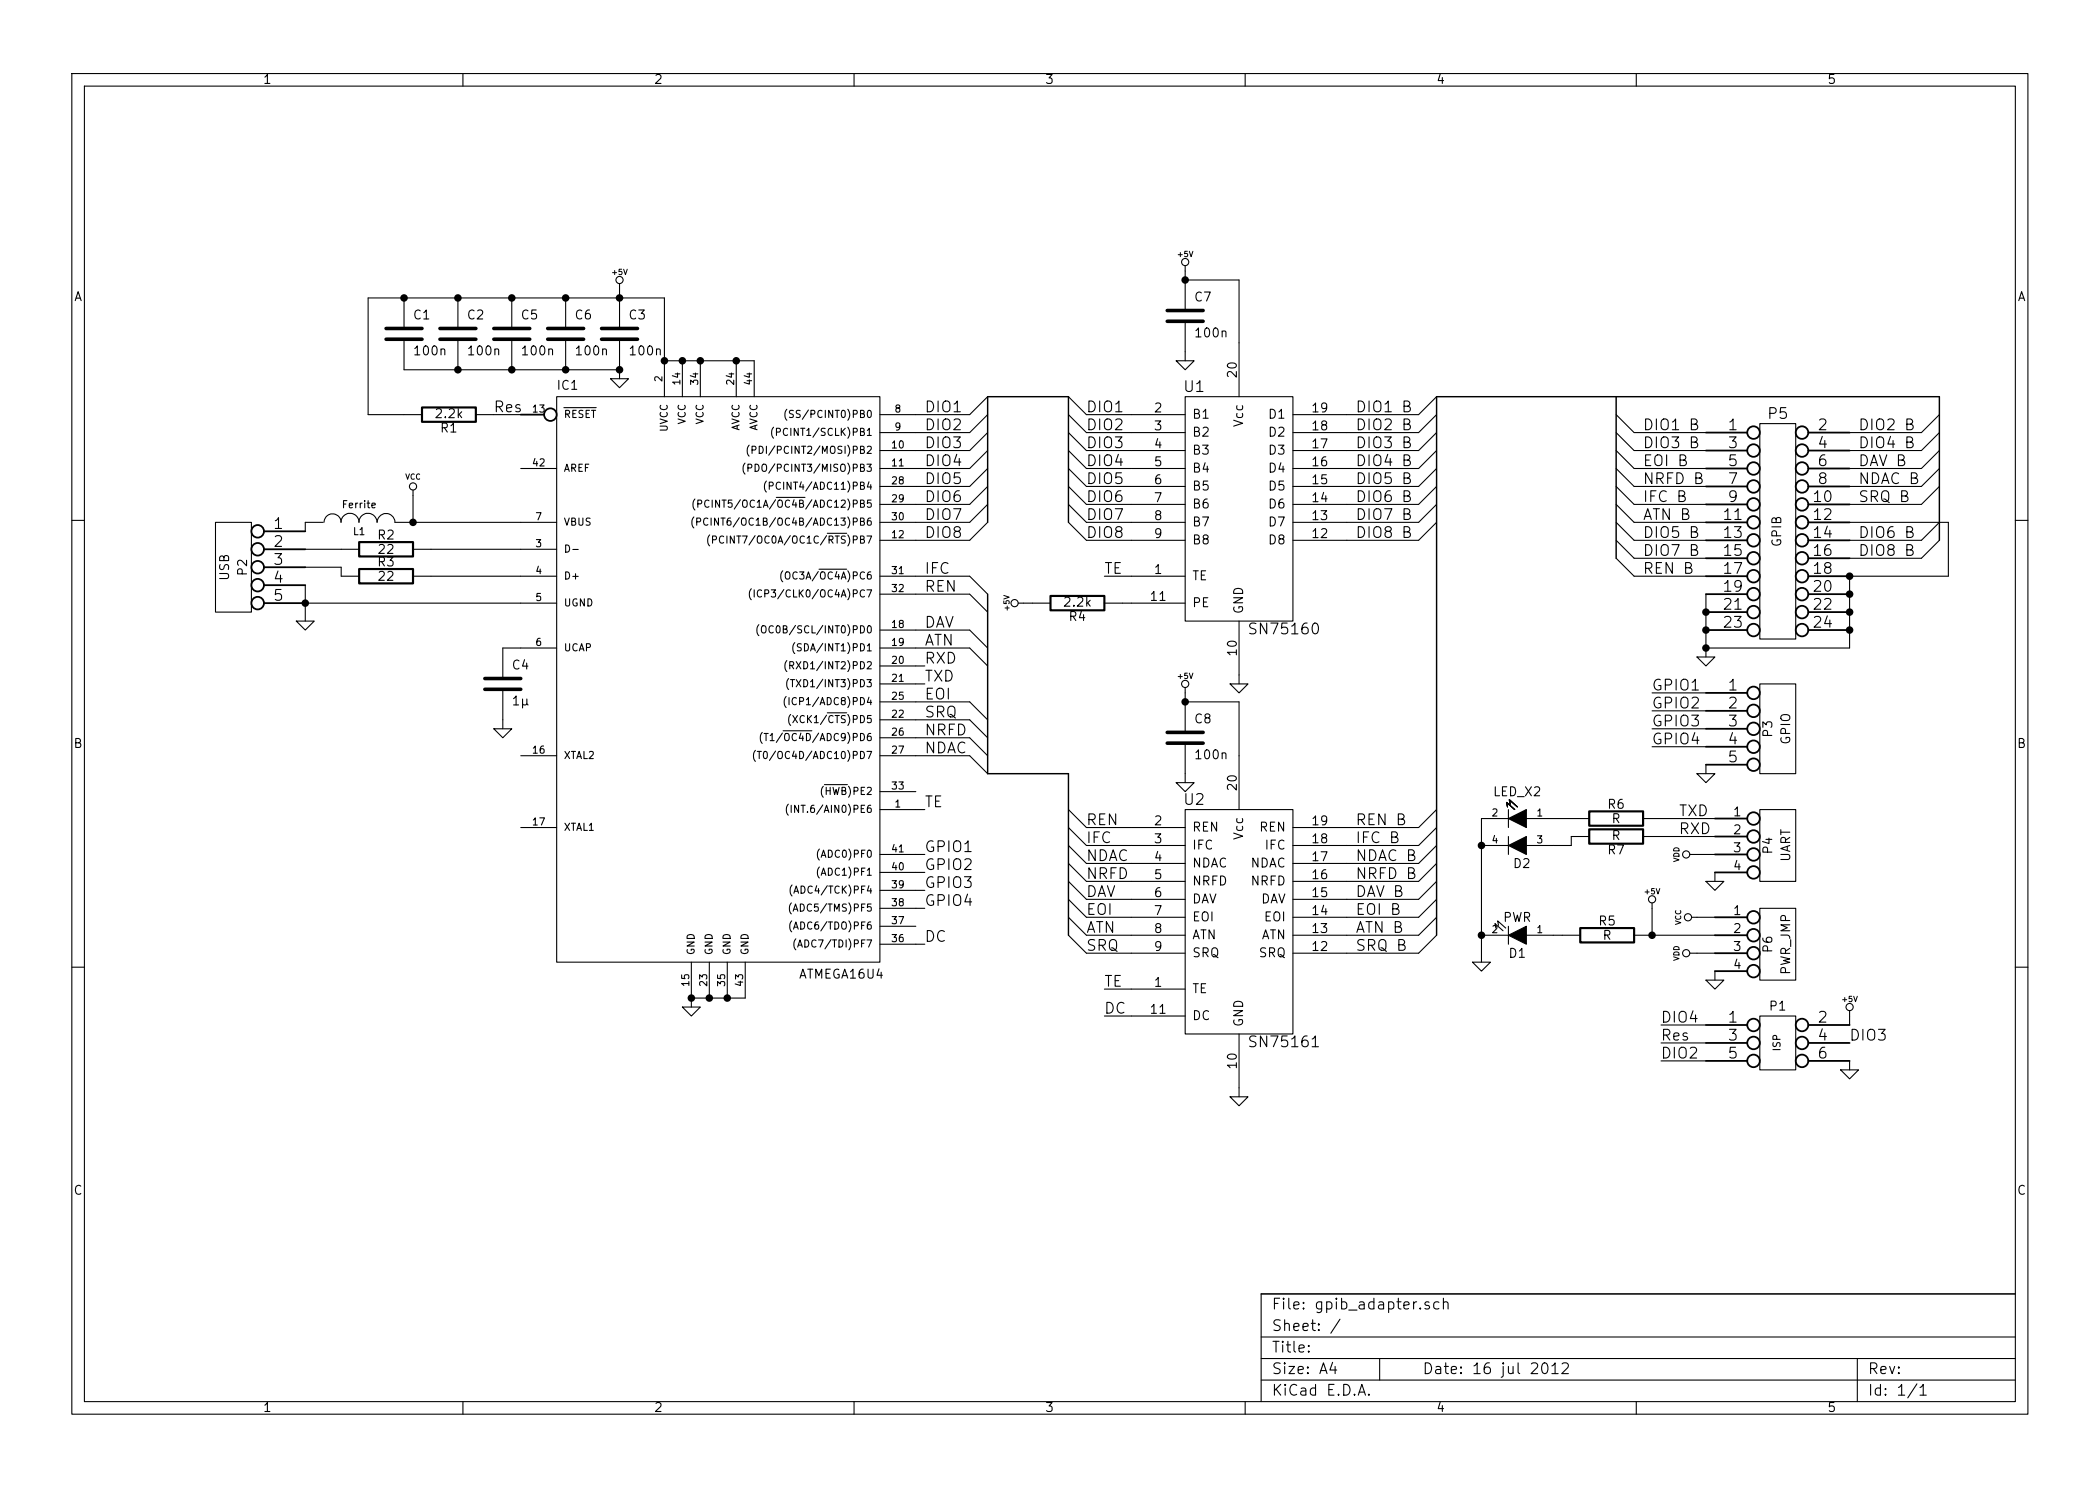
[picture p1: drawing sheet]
EESchema Schematic File Version 2  date Mon 16 Jul 2012 03:40:06 PM EEST
LIBS:power
LIBS:device
LIBS:transistors
LIBS:conn
LIBS:linear
LIBS:regul
LIBS:74xx
LIBS:cmos4000
LIBS:adc-dac
LIBS:memory
LIBS:xilinx
LIBS:special
LIBS:microcontrollers
LIBS:dsp
LIBS:microchip
LIBS:analog_switches
LIBS:motorola
LIBS:texas
LIBS:intel
LIBS:audio
LIBS:interface
LIBS:digital-audio
LIBS:philips
LIBS:display
LIBS:cypress
LIBS:siliconi
LIBS:opto
LIBS:atmel
LIBS:contrib
LIBS:valves
LIBS:sn75160
LIBS:sn75161
LIBS:atmega16u4
LIBS:led_double
LIBS:gpib_adapter-cache
EELAYER 25  0
EELAYER END
$Descr A4 11693 8268
encoding utf-8
Sheet 1 1
Title ""
Date "16 jul 2012"
Rev ""
Comp ""
Comment1 ""
Comment2 ""
Comment3 ""
Comment4 ""
$EndDescr
$Comp
L C C3
U 1 1
P 3450 1850
F 0 "C3" H 3500 1950 50  0000 L CNN
F 1 "100n" H 3500 1750 50  0000 L CNN
	1    3450 1850
	1    0    0    -1  
$EndComp
$Comp
L GND #PWR01
U 1 1
P 3450 2100
F 0 "#PWR01" H 3450 2100 30  0001 C CNN
F 1 "GND" H 3450 2030 30  0001 C CNN
	1    3450 2100
	1    0    0    -1  
$EndComp
$Comp
L GND #PWR02
U 1 1
P 3850 5600
F 0 "#PWR02" H 3850 5600 30  0001 C CNN
F 1 "GND" H 3850 5530 30  0001 C CNN
	1    3850 5600
	1    0    0    -1  
$EndComp
$Comp
L R R1
U 1 1
P 2500 2300
F 0 "R1" V 2580 2300 50  0000 C CNN
F 1 "2.2k" V 2500 2300 50  0000 C CNN
	1    2500 2300
	0    1    1    0   
$EndComp
$Comp
L +5V #PWR03
U 1 1
P 3450 1600
F 0 "#PWR03" H 3450 1690 20  0001 C CNN
F 1 "+5V" H 3450 1690 30  0000 C CNN
	1    3450 1600
	1    0    0    -1  
$EndComp
$Comp
L CONN_12X2 P5
U 1 1
P 9900 2950
F 0 "P5" H 9900 3600 60  0000 C CNN
F 1 "GPIB" V 9900 2950 50  0000 C CNN
F 3 "datasheets/112-YYY-113R001.pdf" H 9900 2950 60  0001 C CNN
	1    9900 2950
	1    0    0    -1  
$EndComp
$Comp
L GND #PWR04
U 1 1
P 9500 3650
F 0 "#PWR04" H 9500 3650 30  0001 C CNN
F 1 "GND" H 9500 3580 30  0001 C CNN
	1    9500 3650
	1    0    0    -1  
$EndComp
Text Label 5150 3700 0    60   ~ 0
RXD
Text Label 5150 3800 0    60   ~ 0
TXD
Entry Wire Line
	10700 2400 10800 2300
Entry Wire Line
	10700 2500 10800 2400
Entry Wire Line
	10700 3000 10800 2900
Entry Wire Line
	10700 3100 10800 3000
Text Label 5150 3000 0    60   ~ 0
DIO8
Text Label 5150 2900 0    60   ~ 0
DIO7
Text Label 5150 2800 0    60   ~ 0
DIO6
Text Label 5150 2700 0    60   ~ 0
DIO5
Text Label 5150 2600 0    60   ~ 0
DIO4
Text Label 5150 2500 0    60   ~ 0
DIO3
Text Label 5150 2400 0    60   ~ 0
DIO2
Text Label 5150 2300 0    60   ~ 0
DIO1
$Comp
L CONN_5 P3
U 1 1
P 9900 4050
F 0 "P3" V 9850 4050 50  0000 C CNN
F 1 "GPIO" V 9950 4050 50  0000 C CNN
	1    9900 4050
	1    0    0    -1  
$EndComp
$Comp
L GND #PWR05
U 1 1
P 9500 4300
F 0 "#PWR05" H 9500 4300 30  0001 C CNN
F 1 "GND" H 9500 4230 30  0001 C CNN
	1    9500 4300
	1    0    0    -1  
$EndComp
$Comp
L CONN_5 P2
U 1 1
P 1300 3150
F 0 "P2" V 1250 3150 50  0000 C CNN
F 1 "USB" V 1350 3150 50  0000 C CNN
	1    1300 3150
	-1   0    0    -1  
$EndComp
$Comp
L SN75160 U1
U 1 1
P 6900 2750
F 0 "U1" H 6650 3350 60  0000 C CNN
F 1 "SN75160" H 7150 2000 60  0000 C CNN
F 3 "datasheets/SN75160B.pdf" H 6900 2750 60  0001 C CNN
	1    6900 2750
	1    0    0    -1  
$EndComp
$Comp
L SN75161 U2
U 1 1
P 6900 5050
F 0 "U2" H 6650 5650 60  0000 C CNN
F 1 "SN75161" H 7150 4300 60  0000 C CNN
F 3 "datasheets/SN75161B.pdf" H 6900 5050 60  0001 C CNN
	1    6900 5050
	1    0    0    -1  
$EndComp
$Comp
L C C7
U 1 1
P 6600 1750
F 0 "C7" H 6650 1850 50  0000 L CNN
F 1 "100n" H 6650 1650 50  0000 L CNN
	1    6600 1750
	1    0    0    -1  
$EndComp
$Comp
L GND #PWR06
U 1 1
P 6600 2000
F 0 "#PWR06" H 6600 2000 30  0001 C CNN
F 1 "GND" H 6600 1930 30  0001 C CNN
	1    6600 2000
	1    0    0    -1  
$EndComp
$Comp
L +5V #PWR07
U 1 1
P 6600 1500
F 0 "#PWR07" H 6600 1590 20  0001 C CNN
F 1 "+5V" H 6600 1590 30  0000 C CNN
	1    6600 1500
	1    0    0    -1  
$EndComp
$Comp
L GND #PWR08
U 1 1
P 6900 3800
F 0 "#PWR08" H 6900 3800 30  0001 C CNN
F 1 "GND" H 6900 3730 30  0001 C CNN
	1    6900 3800
	1    0    0    -1  
$EndComp
$Comp
L C C8
U 1 1
P 6600 4100
F 0 "C8" H 6650 4200 50  0000 L CNN
F 1 "100n" H 6650 4000 50  0000 L CNN
	1    6600 4100
	1    0    0    -1  
$EndComp
$Comp
L GND #PWR09
U 1 1
P 6600 4350
F 0 "#PWR09" H 6600 4350 30  0001 C CNN
F 1 "GND" H 6600 4280 30  0001 C CNN
	1    6600 4350
	1    0    0    -1  
$EndComp
$Comp
L +5V #PWR010
U 1 1
P 6600 3850
F 0 "#PWR010" H 6600 3940 20  0001 C CNN
F 1 "+5V" H 6600 3940 30  0000 C CNN
	1    6600 3850
	1    0    0    -1  
$EndComp
$Comp
L GND #PWR011
U 1 1
P 6900 6100
F 0 "#PWR011" H 6900 6100 30  0001 C CNN
F 1 "GND" H 6900 6030 30  0001 C CNN
	1    6900 6100
	1    0    0    -1  
$EndComp
Text Label 6050 2300 0    60   ~ 0
DIO1
Text Label 6050 2500 0    60   ~ 0
DIO3
Text Label 6050 2400 0    60   ~ 0
DIO2
Text Label 6050 2600 0    60   ~ 0
DIO4
Text Label 6050 2700 0    60   ~ 0
DIO5
Text Label 6050 2800 0    60   ~ 0
DIO6
Text Label 6050 2900 0    60   ~ 0
DIO7
Text Label 6050 3000 0    60   ~ 0
DIO8
Entry Wire Line
	5950 2200 6050 2300
Entry Wire Line
	5950 2300 6050 2400
Entry Wire Line
	5950 2400 6050 2500
Entry Wire Line
	5950 2500 6050 2600
Entry Wire Line
	5950 2600 6050 2700
Entry Wire Line
	5950 2700 6050 2800
Entry Wire Line
	5950 2800 6050 2900
Entry Wire Line
	5950 2900 6050 3000
$Comp
L R R4
U 1 1
P 6000 3350
F 0 "R4" V 6080 3350 50  0000 C CNN
F 1 "2.2k" V 6000 3350 50  0000 C CNN
	1    6000 3350
	0    1    1    0   
$EndComp
$Comp
L +5V #PWR012
U 1 1
P 5700 3350
F 0 "#PWR012" H 5700 3440 20  0001 C CNN
F 1 "+5V" H 5700 3440 30  0000 C CNN
	1    5700 3350
	0    -1   -1   0   
$EndComp
Text Label 6050 4600 0    60   ~ 0
REN
Text Label 6050 4700 0    60   ~ 0
IFC
Text Label 6050 4800 0    60   ~ 0
NDAC
Text Label 6050 4900 0    60   ~ 0
NRFD
Text Label 6050 5000 0    60   ~ 0
DAV
Text Label 6050 5100 0    60   ~ 0
EOI
Text Label 6050 5200 0    60   ~ 0
ATN
Text Label 6050 5300 0    60   ~ 0
SRQ
Entry Wire Line
	5950 4500 6050 4600
Entry Wire Line
	5950 4600 6050 4700
Entry Wire Line
	5950 4700 6050 4800
Entry Wire Line
	5950 4800 6050 4900
Entry Wire Line
	5950 4900 6050 5000
Entry Wire Line
	5950 5000 6050 5100
Entry Wire Line
	5950 5100 6050 5200
Entry Wire Line
	5950 5200 6050 5300
Text Label 5150 3300 0    60   ~ 0
REN
Text Label 5150 3200 0    60   ~ 0
IFC
Text Label 5150 4200 0    60   ~ 0
NDAC
Text Label 5150 4100 0    60   ~ 0
NRFD
Text Label 5150 3500 0    60   ~ 0
DAV
Text Label 5150 3900 0    60   ~ 0
EOI
Text Label 5150 3600 0    60   ~ 0
ATN
Text Label 5150 4000 0    60   ~ 0
SRQ
$Comp
L ATMEGA16U4 IC1
U 1 1
P 4000 4000
F 0 "IC1" H 3100 5830 50  0000 L BNN
F 1 "ATMEGA16U4" H 4450 2550 50  0000 L BNN
F 2 "TQFP44" H 3250 2600 50  0001 C CNN
F 3 "datasheets/ATMega_16U4.pdf" H 4000 4000 60  0001 C CNN
	1    4000 4000
	1    0    0    -1  
$EndComp
$Comp
L C C6
U 1 1
P 3150 1850
F 0 "C6" H 3200 1950 50  0000 L CNN
F 1 "100n" H 3200 1750 50  0000 L CNN
	1    3150 1850
	1    0    0    -1  
$EndComp
$Comp
L C C5
U 1 1
P 2850 1850
F 0 "C5" H 2900 1950 50  0000 L CNN
F 1 "100n" H 2900 1750 50  0000 L CNN
	1    2850 1850
	1    0    0    -1  
$EndComp
$Comp
L C C2
U 1 1
P 2550 1850
F 0 "C2" H 2600 1950 50  0000 L CNN
F 1 "100n" H 2600 1750 50  0000 L CNN
	1    2550 1850
	1    0    0    -1  
$EndComp
$Comp
L C C1
U 1 1
P 2250 1850
F 0 "C1" H 2300 1950 50  0000 L CNN
F 1 "100n" H 2300 1750 50  0000 L CNN
	1    2250 1850
	1    0    0    -1  
$EndComp
$Comp
L R R2
U 1 1
P 2150 3050
F 0 "R2" V 2230 3050 50  0000 C CNN
F 1 "22" V 2150 3050 50  0000 C CNN
	1    2150 3050
	0    -1   -1   0   
$EndComp
$Comp
L R R3
U 1 1
P 2150 3200
F 0 "R3" V 2230 3200 50  0000 C CNN
F 1 "22" V 2150 3200 50  0000 C CNN
	1    2150 3200
	0    -1   -1   0   
$EndComp
$Comp
L INDUCTOR L1
U 1 1
P 2000 2900
F 0 "L1" V 1950 2900 40  0000 C CNN
F 1 "Ferrite" V 2100 2900 40  0000 C CNN
	1    2000 2900
	0    -1   -1   0   
$EndComp
$Comp
L GND #PWR013
U 1 1
P 1700 3450
F 0 "#PWR013" H 1700 3450 30  0001 C CNN
F 1 "GND" H 1700 3380 30  0001 C CNN
	1    1700 3450
	1    0    0    -1  
$EndComp
$Comp
L C C4
U 1 1
P 2800 3800
F 0 "C4" H 2850 3900 50  0000 L CNN
F 1 "1µ" H 2850 3700 50  0000 L CNN
	1    2800 3800
	1    0    0    -1  
$EndComp
$Comp
L GND #PWR014
U 1 1
P 2800 4050
F 0 "#PWR014" H 2800 4050 30  0001 C CNN
F 1 "GND" H 2800 3980 30  0001 C CNN
	1    2800 4050
	1    0    0    -1  
$EndComp
Entry Wire Line
	5400 3200 5500 3300
Entry Wire Line
	5400 3300 5500 3400
Entry Wire Line
	5400 3500 5500 3600
Entry Wire Line
	5400 3600 5500 3700
Entry Wire Line
	5400 3900 5500 4000
Entry Wire Line
	5400 4000 5500 4100
Entry Wire Line
	5400 4100 5500 4200
Entry Wire Line
	5400 4200 5500 4300
Entry Wire Line
	5400 2300 5500 2200
Entry Wire Line
	5400 2400 5500 2300
Entry Wire Line
	5400 2500 5500 2400
Entry Wire Line
	5400 2600 5500 2500
Entry Wire Line
	5400 2700 5500 2600
Entry Wire Line
	5400 2800 5500 2700
Entry Wire Line
	5400 2900 5500 2800
Entry Wire Line
	5400 3000 5500 2900
Text Label 6150 3200 0    60   ~ 0
TE
Text Label 5150 4500 0    60   ~ 0
TE
Text Label 6150 5500 0    60   ~ 0
TE
Text Label 6150 5650 0    60   ~ 0
DC
Text Label 5150 5250 0    60   ~ 0
DC
Text Label 5150 4750 0    60   ~ 0
GPIO1
Text Label 5150 4850 0    60   ~ 0
GPIO2
Text Label 5150 4950 0    60   ~ 0
GPIO3
Text Label 5150 5050 0    60   ~ 0
GPIO4
Text Label 9200 3850 0    60   ~ 0
GPIO1
Text Label 9200 3950 0    60   ~ 0
GPIO2
Text Label 9200 4050 0    60   ~ 0
GPIO3
Text Label 9200 4150 0    60   ~ 0
GPIO4
Text Label 7550 2300 0    60   ~ 0
DIO1 B
Text Label 7550 2400 0    60   ~ 0
DIO2 B
Text Label 7550 2500 0    60   ~ 0
DIO3 B
Text Label 7550 2600 0    60   ~ 0
DIO4 B
Text Label 7550 2700 0    60   ~ 0
DIO5 B
Text Label 7550 2800 0    60   ~ 0
DIO6 B
Text Label 7550 2900 0    60   ~ 0
DIO7 B
Text Label 7550 3000 0    60   ~ 0
DIO8 B
Entry Wire Line
	7900 2300 8000 2200
Entry Wire Line
	7900 2400 8000 2300
Entry Wire Line
	7900 2500 8000 2400
Entry Wire Line
	7900 2600 8000 2500
Entry Wire Line
	7900 2700 8000 2600
Entry Wire Line
	7900 2800 8000 2700
Entry Wire Line
	7900 2900 8000 2800
Entry Wire Line
	7900 3000 8000 2900
Text Label 9150 2400 0    60   ~ 0
DIO1 B
Text Label 10350 2400 0    60   ~ 0
DIO2 B
Text Label 9150 2500 0    60   ~ 0
DIO3 B
Text Label 10350 2500 0    60   ~ 0
DIO4 B
Text Label 9150 3000 0    60   ~ 0
DIO5 B
Text Label 10350 3000 0    60   ~ 0
DIO6 B
Text Label 9150 3100 0    60   ~ 0
DIO7 B
Text Label 10350 3100 0    60   ~ 0
DIO8 B
Entry Wire Line
	9000 2300 9100 2400
Entry Wire Line
	9000 2400 9100 2500
Entry Wire Line
	9000 2900 9100 3000
Entry Wire Line
	9000 3000 9100 3100
Text Label 7550 4600 0    60   ~ 0
REN B
Text Label 7550 4700 0    60   ~ 0
IFC B
Text Label 7550 4800 0    60   ~ 0
NDAC B
Text Label 7550 4900 0    60   ~ 0
NRFD B
Text Label 7550 5000 0    60   ~ 0
DAV B
Text Label 7550 5100 0    60   ~ 0
EOI B
Text Label 7550 5200 0    60   ~ 0
ATN B
Text Label 7550 5300 0    60   ~ 0
SRQ B
Text Label 9150 2600 0    60   ~ 0
EOI B
Text Label 9150 2700 0    60   ~ 0
NRFD B
Text Label 10350 2600 0    60   ~ 0
DAV B
Text Label 9150 2800 0    60   ~ 0
IFC B
Text Label 10350 2800 0    60   ~ 0
SRQ B
Text Label 9150 2900 0    60   ~ 0
ATN B
Text Label 10350 2700 0    60   ~ 0
NDAC B
Entry Wire Line
	10700 2600 10800 2500
Entry Wire Line
	10700 2700 10800 2600
Entry Wire Line
	10700 2800 10800 2700
Entry Wire Line
	9000 2700 9100 2800
Entry Wire Line
	9000 2800 9100 2900
Entry Wire Line
	9000 2600 9100 2700
Entry Wire Line
	9000 2500 9100 2600
Entry Wire Line
	7900 4600 8000 4500
Entry Wire Line
	7900 4700 8000 4600
Entry Wire Line
	7900 4800 8000 4700
Entry Wire Line
	7900 4900 8000 4800
Entry Wire Line
	7900 5000 8000 4900
Entry Wire Line
	7900 5100 8000 5000
Entry Wire Line
	7900 5200 8000 5100
Entry Wire Line
	7900 5300 8000 5200
$Comp
L CONN_4 P4
U 1 1
P 9900 4700
F 0 "P4" V 9850 4700 50  0000 C CNN
F 1 "UART" V 9950 4700 50  0000 C CNN
	1    9900 4700
	1    0    0    -1  
$EndComp
$Comp
L GND #PWR015
U 1 1
P 9550 4900
F 0 "#PWR015" H 9550 4900 30  0001 C CNN
F 1 "GND" H 9550 4830 30  0001 C CNN
	1    9550 4900
	1    0    0    -1  
$EndComp
Text Label 9350 4650 0    60   ~ 0
RXD
Text Label 9350 4550 0    60   ~ 0
TXD
$Comp
L +5V #PWR016
U 1 1
P 9200 5050
F 0 "#PWR016" H 9200 5140 20  0001 C CNN
F 1 "+5V" H 9200 5140 30  0000 C CNN
	1    9200 5050
	1    0    0    -1  
$EndComp
$Comp
L VCC #PWR017
U 1 1
P 2300 2750
F 0 "#PWR017" H 2300 2850 30  0001 C CNN
F 1 "VCC" H 2300 2850 30  0000 C CNN
	1    2300 2750
	1    0    0    -1  
$EndComp
$Comp
L VCC #PWR018
U 1 1
P 9450 5100
F 0 "#PWR018" H 9450 5200 30  0001 C CNN
F 1 "VCC" H 9450 5200 30  0000 C CNN
	1    9450 5100
	0    -1   -1   0   
$EndComp
$Comp
L CONN_4 P6
U 1 1
P 9900 5250
F 0 "P6" V 9850 5250 50  0000 C CNN
F 1 "PWR_JMP" V 9950 5250 50  0000 C CNN
	1    9900 5250
	1    0    0    -1  
$EndComp
$Comp
L GND #PWR019
U 1 1
P 9550 5450
F 0 "#PWR019" H 9550 5450 30  0001 C CNN
F 1 "GND" H 9550 5380 30  0001 C CNN
	1    9550 5450
	1    0    0    -1  
$EndComp
$Comp
L VDD #PWR020
U 1 1
P 9450 4750
F 0 "#PWR020" H 9450 4850 30  0001 C CNN
F 1 "VDD" H 9450 4860 30  0000 C CNN
	1    9450 4750
	0    -1   -1   0   
$EndComp
$Comp
L VDD #PWR021
U 1 1
P 9450 5300
F 0 "#PWR021" H 9450 5400 30  0001 C CNN
F 1 "VDD" H 9450 5410 30  0000 C CNN
	1    9450 5300
	0    -1   -1   0   
$EndComp
Wire Wire Line
	3450 2050 3450 2100
Wire Wire Line
	3450 1650 3450 1600
Wire Wire Line
	10300 3200 10300 3600
Connection ~ 10300 3300
Connection ~ 10300 3400
Wire Wire Line
	9500 3300 9500 3650
Connection ~ 9500 3400
Connection ~ 9500 3500
Wire Wire Line
	10300 3600 9500 3600
Connection ~ 9500 3600
Connection ~ 10300 3500
Connection ~ 3450 1650
Connection ~ 10300 3200
Wire Wire Line
	10300 2900 10850 2900
Wire Bus Line
	10800 2200 10800 3000
Wire Wire Line
	10300 3200 10850 3200
Wire Wire Line
	10850 3200 10850 2900
Wire Wire Line
	6600 1500 6600 1550
Wire Wire Line
	6600 1950 6600 2000
Wire Wire Line
	6600 1550 6900 1550
Wire Wire Line
	6900 1550 6900 1900
Wire Wire Line
	6900 3750 6900 3800
Wire Wire Line
	6600 4350 6600 4300
Wire Wire Line
	6600 3850 6600 3900
Wire Wire Line
	6600 3900 6900 3900
Wire Wire Line
	6900 3900 6900 4200
Wire Wire Line
	6900 6100 6900 6050
Wire Wire Line
	6300 2300 6050 2300
Wire Wire Line
	6300 2400 6050 2400
Wire Wire Line
	6300 2500 6050 2500
Wire Wire Line
	6300 2600 6050 2600
Wire Wire Line
	6300 2700 6050 2700
Wire Wire Line
	6300 2800 6050 2800
Wire Wire Line
	6300 2900 6050 2900
Wire Wire Line
	6300 3000 6050 3000
Wire Wire Line
	6050 4600 6300 4600
Wire Wire Line
	6050 4700 6300 4700
Wire Wire Line
	6050 4800 6300 4800
Wire Wire Line
	6050 4900 6300 4900
Wire Wire Line
	6050 5000 6300 5000
Wire Wire Line
	6050 5100 6300 5100
Wire Wire Line
	6050 5200 6300 5200
Wire Wire Line
	6050 5300 6300 5300
Wire Bus Line
	5950 4300 5950 5200
Wire Wire Line
	3850 5550 4150 5550
Connection ~ 4050 5550
Connection ~ 3950 5550
Wire Wire Line
	3850 5550 3850 5600
Wire Wire Line
	2250 2050 3450 2050
Connection ~ 2550 2050
Connection ~ 2850 2050
Connection ~ 3150 2050
Connection ~ 3450 2050
Connection ~ 2550 1650
Connection ~ 2850 1650
Connection ~ 3150 1650
Wire Wire Line
	3700 2000 4200 2000
Connection ~ 4100 2000
Connection ~ 3900 2000
Connection ~ 3800 2000
Wire Wire Line
	3700 1650 3700 2000
Wire Wire Line
	2400 3050 2900 3050
Wire Wire Line
	2400 3200 2900 3200
Wire Wire Line
	1700 3050 1900 3050
Wire Wire Line
	1700 2950 1700 2900
Wire Wire Line
	2900 2900 2300 2900
Connection ~ 2300 2900
Wire Wire Line
	1700 3350 2900 3350
Wire Wire Line
	1700 3250 1700 3450
Connection ~ 1700 3350
Wire Wire Line
	2900 3600 2800 3600
Wire Wire Line
	2800 4000 2800 4050
Connection ~ 2250 1650
Wire Wire Line
	5100 3200 5400 3200
Wire Wire Line
	5100 3300 5400 3300
Wire Wire Line
	5100 3500 5400 3500
Wire Wire Line
	5100 3600 5400 3600
Wire Wire Line
	5100 3900 5400 3900
Wire Wire Line
	5100 4000 5400 4000
Wire Wire Line
	5100 4100 5400 4100
Wire Wire Line
	5100 4200 5400 4200
Wire Bus Line
	5500 3300 5500 4300
Wire Wire Line
	5100 2300 5400 2300
Wire Wire Line
	5100 2400 5400 2400
Wire Wire Line
	5100 2500 5400 2500
Wire Wire Line
	5100 2600 5400 2600
Wire Wire Line
	5100 2700 5400 2700
Wire Wire Line
	5100 2800 5400 2800
Wire Wire Line
	5100 2900 5400 2900
Wire Wire Line
	5100 3000 5400 3000
Wire Bus Line
	5500 4300 5950 4300
Wire Bus Line
	5500 2200 5500 2900
Wire Bus Line
	5500 2200 5950 2200
Wire Bus Line
	5950 2200 5950 2900
Wire Wire Line
	5700 3350 5750 3350
Wire Wire Line
	6250 3350 6300 3350
Wire Wire Line
	6150 3200 6300 3200
Wire Wire Line
	5100 3800 5150 3800
Wire Wire Line
	5100 3700 5150 3700
Wire Wire Line
	5100 4500 5150 4500
Wire Wire Line
	6300 5500 6150 5500
Wire Wire Line
	6150 5650 6300 5650
Wire Wire Line
	5100 5250 5150 5250
Wire Wire Line
	9500 4300 9500 4250
Wire Wire Line
	5100 4750 5150 4750
Wire Wire Line
	5100 4850 5150 4850
Wire Wire Line
	5100 4950 5150 4950
Wire Wire Line
	5100 5050 5150 5050
Wire Wire Line
	9200 3850 9500 3850
Wire Wire Line
	9200 3950 9500 3950
Wire Wire Line
	9200 4050 9500 4050
Wire Wire Line
	9200 4150 9500 4150
Wire Wire Line
	7500 2300 7900 2300
Wire Wire Line
	7500 2400 7900 2400
Wire Wire Line
	7500 2500 7900 2500
Wire Wire Line
	7500 2600 7900 2600
Wire Wire Line
	7500 2700 7900 2700
Wire Wire Line
	7500 2800 7900 2800
Wire Wire Line
	7500 2900 7900 2900
Wire Wire Line
	7500 3000 7900 3000
Wire Wire Line
	10300 2400 10700 2400
Wire Wire Line
	10300 2500 10700 2500
Wire Wire Line
	10300 3000 10700 3000
Wire Wire Line
	10300 3100 10700 3100
Wire Wire Line
	9100 2400 9500 2400
Wire Wire Line
	9100 2500 9500 2500
Wire Wire Line
	9100 3000 9500 3000
Wire Wire Line
	9100 3100 9500 3100
Wire Bus Line
	9000 2200 9000 3100
Wire Bus Line
	8000 2200 8000 5200
Wire Wire Line
	9100 2600 9500 2600
Wire Wire Line
	9100 2700 9500 2700
Wire Wire Line
	9100 2800 9500 2800
Wire Wire Line
	9100 2900 9500 2900
Wire Wire Line
	10300 2600 10700 2600
Wire Wire Line
	10300 2700 10700 2700
Wire Wire Line
	10300 2800 10700 2800
Wire Wire Line
	7500 4600 7900 4600
Wire Wire Line
	7500 4700 7900 4700
Wire Wire Line
	7500 4800 7900 4800
Wire Wire Line
	7500 4900 7900 4900
Wire Wire Line
	7500 5000 7900 5000
Wire Wire Line
	7500 5100 7900 5100
Wire Wire Line
	7500 5200 7900 5200
Wire Wire Line
	7500 5300 7900 5300
Wire Wire Line
	9550 4900 9550 4850
Wire Wire Line
	9450 4750 9550 4750
Wire Wire Line
	9450 5300 9550 5300
Wire Wire Line
	2300 2900 2300 2750
Wire Wire Line
	9450 5100 9550 5100
Wire Wire Line
	9550 5450 9550 5400
Wire Wire Line
	1700 3150 1900 3150
Wire Wire Line
	1900 3150 1900 3200
$Comp
L CONN_3X2 P1
U 1 1
P 9900 5850
F 0 "P1" H 9900 6100 50  0000 C CNN
F 1 "ISP" V 9900 5900 40  0000 C CNN
	1    9900 5850
	1    0    0    -1  
$EndComp
$Comp
L GND #PWR022
U 1 1
P 10300 5950
F 0 "#PWR022" H 10300 5950 30  0001 C CNN
F 1 "GND" H 10300 5880 30  0001 C CNN
	1    10300 5950
	1    0    0    -1  
$EndComp
$Comp
L +5V #PWR023
U 1 1
P 10300 5650
F 0 "#PWR023" H 10300 5740 20  0001 C CNN
F 1 "+5V" H 10300 5740 30  0000 C CNN
	1    10300 5650
	1    0    0    -1  
$EndComp
Wire Wire Line
	10300 5650 10300 5700
Wire Wire Line
	10300 5950 10300 5900
Text Label 9250 5700 0    60   ~ 0
DIO4
Wire Wire Line
	9250 5700 9500 5700
Text Label 10300 5800 0    60   ~ 0
DIO3
Text Label 9250 5900 0    60   ~ 0
DIO2
Wire Wire Line
	9250 5900 9500 5900
Text Label 2750 2300 0    60   ~ 0
Res
Text Label 9250 5800 0    60   ~ 0
Res
Wire Wire Line
	9250 5800 9500 5800
$Comp
L LED D1
U 1 1
P 8450 5200
F 0 "D1" H 8450 5300 50  0000 C CNN
F 1 "PWR" H 8450 5100 50  0000 C CNN
F 3 "datasheets/APT1608QBC-D.pdf" H 8450 5200 60  0001 C CNN
	1    8450 5200
	-1   0    0    1   
$EndComp
$Comp
L R R5
U 1 1
P 8950 5200
F 0 "R5" V 9030 5200 50  0000 C CNN
F 1 "R" V 8950 5200 50  0000 C CNN
	1    8950 5200
	0    -1   -1   0   
$EndComp
$Comp
L GND #PWR024
U 1 1
P 8250 5350
F 0 "#PWR024" H 8250 5350 30  0001 C CNN
F 1 "GND" H 8250 5280 30  0001 C CNN
	1    8250 5350
	1    0    0    -1  
$EndComp
$Comp
L R R7
U 1 1
P 9000 4650
F 0 "R7" V 9080 4650 50  0000 C CNN
F 1 "R" V 9000 4650 50  0000 C CNN
	1    9000 4650
	0    1    1    0   
$EndComp
$Comp
L LED_X2 D2
U 1 1
P 8450 4550
F 0 "D2" H 8425 4800 50  0000 C CNN
F 1 "LED_X2" H 8450 4400 50  0000 C CNN
F 3 "datasheets/APTB1612YSGC-F01.pdf" H 8450 4550 60  0001 C CNN
	1    8450 4550
	-1   0    0    1   
$EndComp
$Comp
L R R6
U 1 1
P 9000 4550
F 0 "R6" V 9080 4550 50  0000 C CNN
F 1 "R" V 9000 4550 50  0000 C CNN
	1    9000 4550
	0    -1   -1   0   
$EndComp
Connection ~ 3700 2000
Connection ~ 3850 5550
Connection ~ 6600 1550
Connection ~ 6600 3900
Wire Wire Line
	2750 2300 2900 2300
Wire Wire Line
	3700 1650 2050 1650
Wire Wire Line
	2050 1650 2050 2300
Wire Wire Line
	2050 2300 2250 2300
Text Label 9150 3200 0    60   ~ 0
REN B
Entry Wire Line
	9000 3100 9100 3200
Wire Wire Line
	9100 3200 9500 3200
Wire Wire Line
	9250 4550 9550 4550
Wire Wire Line
	9250 4650 9550 4650
Wire Wire Line
	8650 4550 8750 4550
Wire Wire Line
	8650 4700 8750 4700
Wire Wire Line
	8750 4700 8750 4650
Wire Wire Line
	9550 5200 9200 5200
Wire Wire Line
	9200 5200 9200 5050
Connection ~ 9200 5200
Wire Wire Line
	8700 5200 8650 5200
Wire Wire Line
	8250 4550 8250 5350
Connection ~ 8250 4700
Connection ~ 8250 5200
Wire Bus Line
	8000 2200 10800 2200
$EndSCHEMATC
